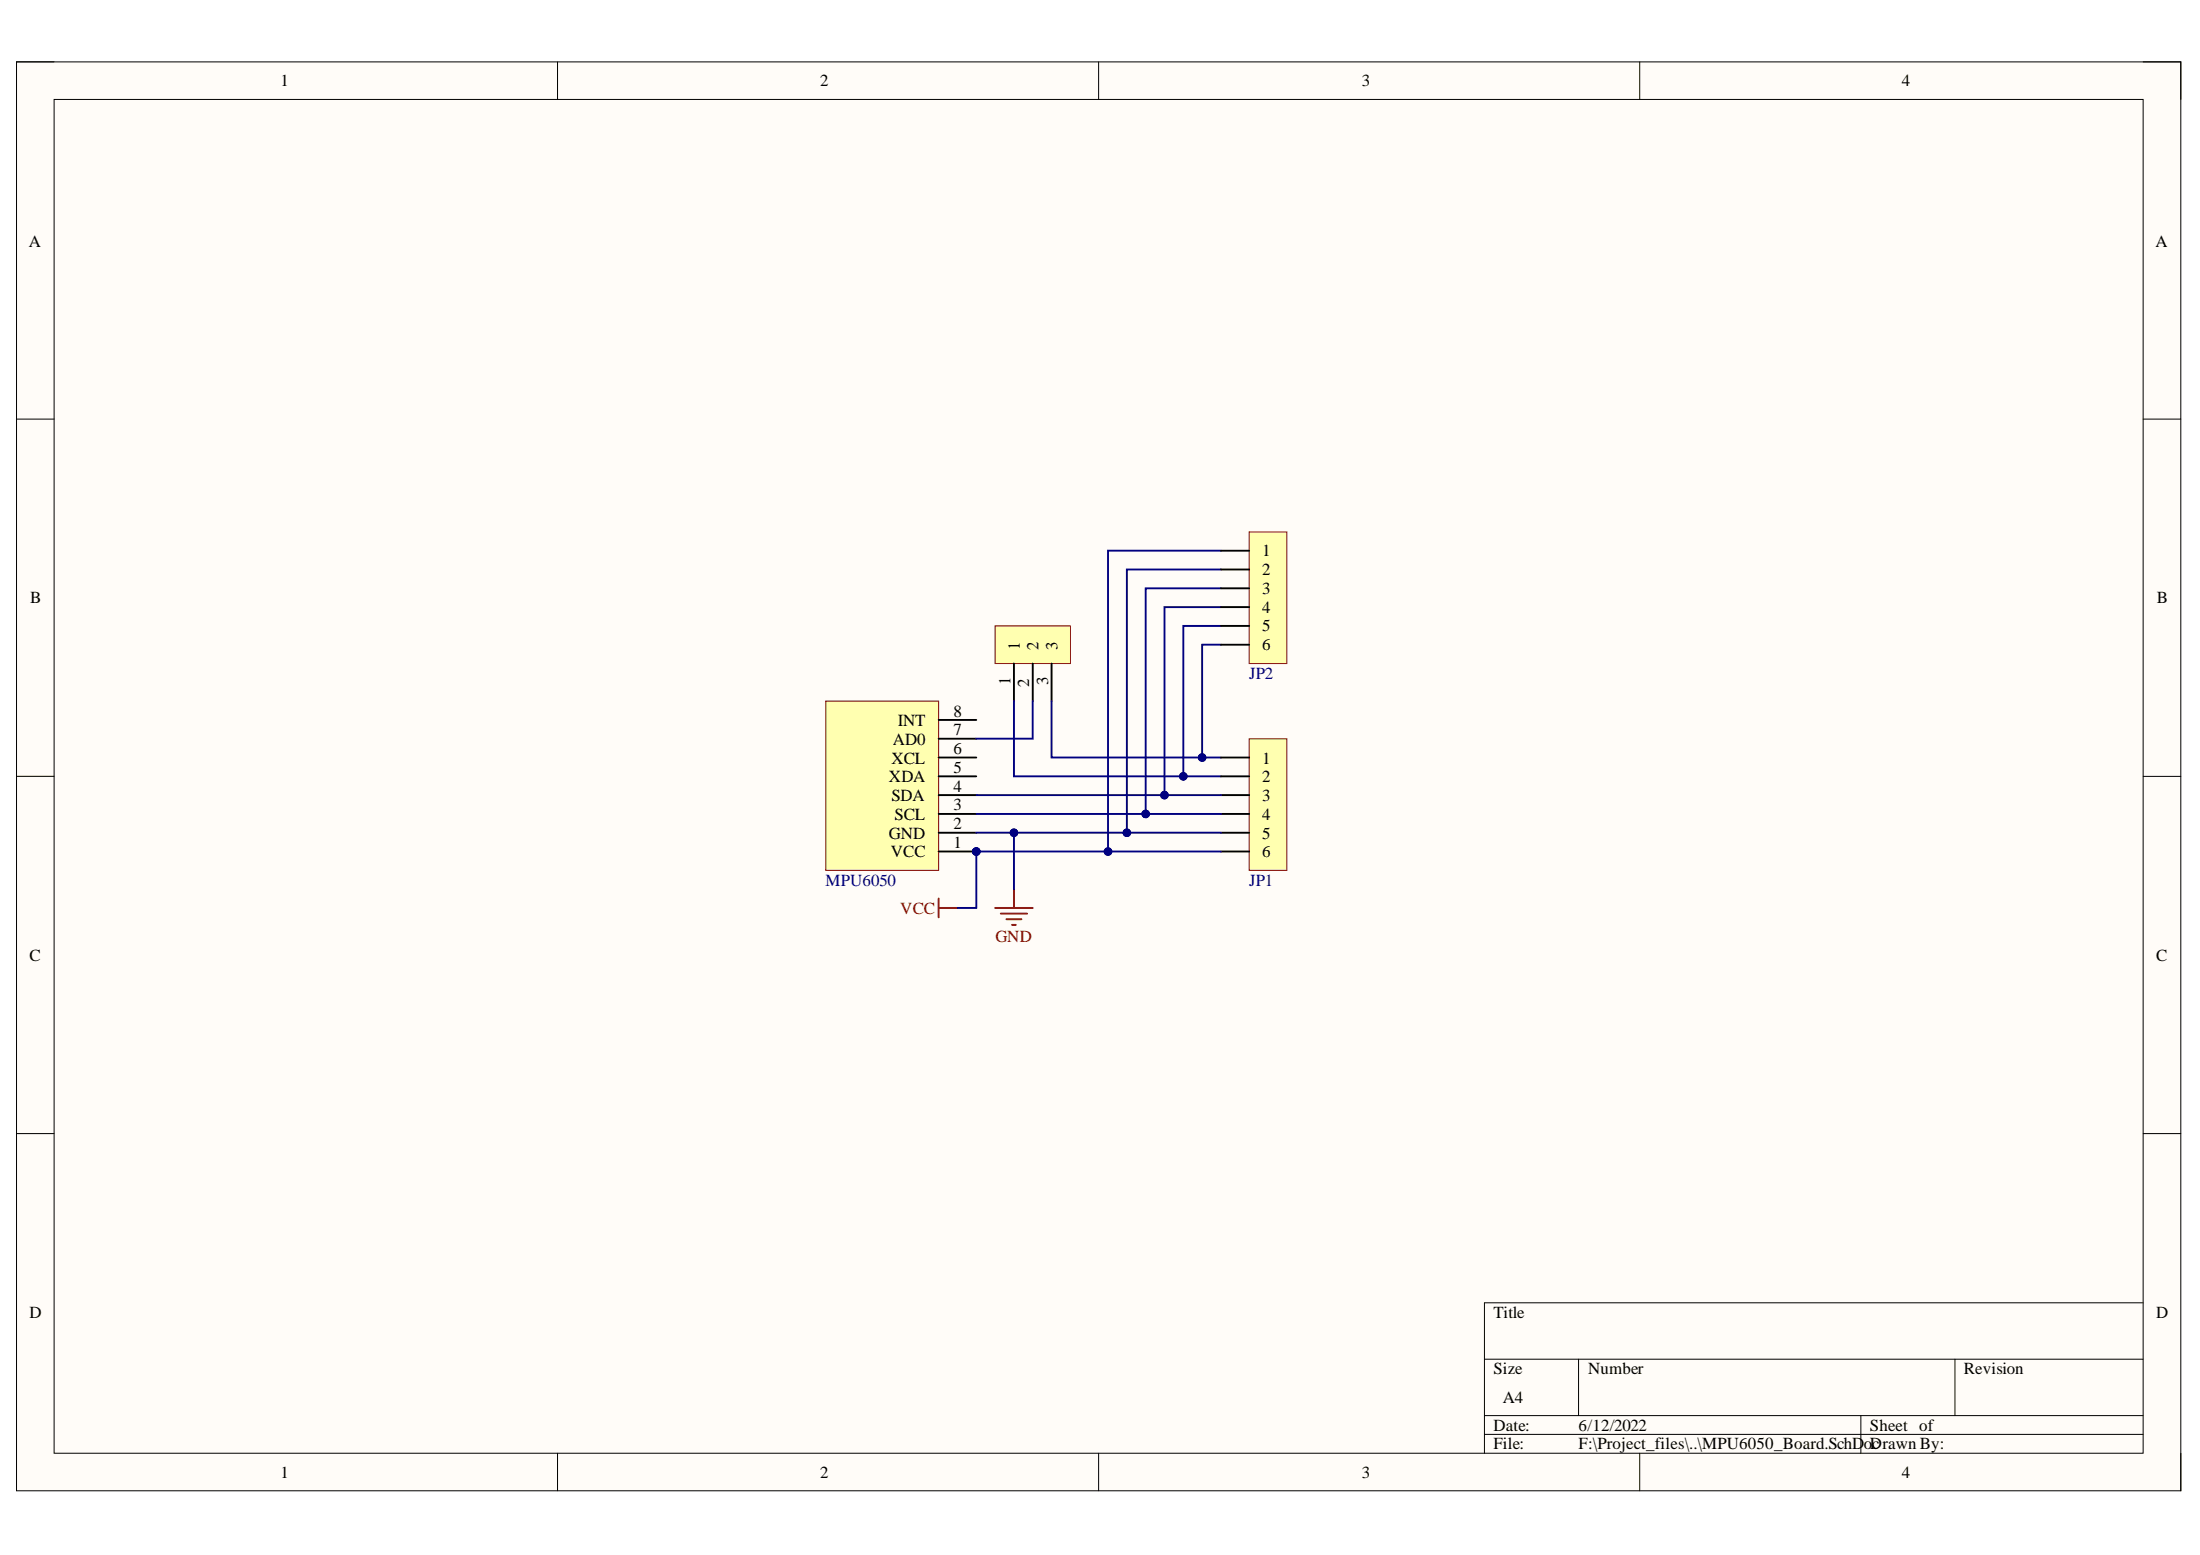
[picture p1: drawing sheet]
<svg xmlns="http://www.w3.org/2000/svg" width="297mm" height="210mm" viewBox="0 0 297 210" stroke-linecap="round" stroke-linejoin="round" font-family="sans-serif">
<path d="M2.2 8.4h292.2v192.8h-292.2z" fill-rule="evenodd" fill="#fffcf8"/>
<path d="M2.2 8.4h292.2v192.8h-292.2z" fill="none" stroke="#000" stroke-width=".14"/>
<path d="M7.3 13.4h282.1v182.8h-282.1z" fill-rule="evenodd" fill="#fffcf8"/>
<g fill="none" stroke="#000" stroke-width=".14">
<path d="M2.2 8.3h5.1M7.3 13.4h282.1v182.8h-282.1zM75.3 8.3v5.1M148.3 8.3v5.1M221.4 8.4v5M289.4 8.4h5v5M2.2 56.6h5.1M289.4 56.6h5M2.2 104.8h5.1M289.4 104.8h5M2.2 153h5.1M289.4 153h5"/>
<path d="M289.4 175.9h-89v20.3M75.3 196.2v5M148.3 196.2v5M200.4 183.5h89M200.4 191.1h89M200.4 193.6h89M213.1 183.5v7.6M221.4 196.2v5M251.2 191.1v5.1M264 183.5v7.6M294.4 196.2v5"/>
</g>
<path d="M134.4 84.5h10.1v5.1h-10.1z" fill-rule="evenodd" fill="#ffffb0"/>
<path d="M134.4 84.5h10.1v5.1h-10.1z" fill="none" stroke="#800000" stroke-width=".14"/>
<path d="M136.9 89.6v5M139.4 89.6v5M142 89.6v5" fill="none" stroke="#000" stroke-width=".25"/>
<circle cx="131.8" cy="114.9" r=".51" fill="#000080"/>
<circle cx="131.8" cy="114.9" r=".51" fill="none" stroke="#000080" stroke-width=".14"/>
<path d="M111.5 94.6h15.2v22.9h-15.2z" fill-rule="evenodd" fill="#ffffb0"/>
<path d="M111.5 94.6h15.2v22.9h-15.2z" fill="none" stroke="#800000" stroke-width=".14"/>
<path d="M126.7 114.9h5.1" fill="none" stroke="#000" stroke-width=".25"/>
<circle cx="131.8" cy="114.9" r=".51" fill="#000080"/>
<circle cx="131.8" cy="114.9" r=".51" fill="none" stroke="#000080" stroke-width=".14"/>
<path d="M126.7 99.7h5.1M126.7 97.2h5.1M126.7 112.4h5.1M126.7 109.9h5.1M126.7 107.3h5.1M126.7 104.8h5.1M126.7 102.3h5.1" fill="none" stroke="#000" stroke-width=".25"/>
<path d="M164.8 87h-2.5v15.3h2.5" fill="none" stroke="#000080" stroke-width=".25"/>
<circle cx="162.3" cy="102.3" r=".51" fill="#000080"/>
<circle cx="162.3" cy="102.3" r=".51" fill="none" stroke="#000080" stroke-width=".14"/>
<path d="M164.8 84.5h-5v20.3h5" fill="none" stroke="#000080" stroke-width=".25"/>
<circle cx="159.8" cy="104.8" r=".51" fill="#000080"/>
<circle cx="159.8" cy="104.8" r=".51" fill="none" stroke="#000080" stroke-width=".14"/>
<path d="M164.8 82h-7.6v25.3" fill="none" stroke="#000080" stroke-width=".25"/>
<circle cx="157.2" cy="107.3" r=".51" fill="#000080"/>
<circle cx="157.2" cy="107.3" r=".51" fill="none" stroke="#000080" stroke-width=".14"/>
<path d="M164.8 79.4h-10.1v30.5" fill="none" stroke="#000080" stroke-width=".25"/>
<circle cx="154.7" cy="109.9" r=".51" fill="#000080"/>
<circle cx="154.7" cy="109.9" r=".51" fill="none" stroke="#000080" stroke-width=".14"/>
<path d="M164.8 76.9h-12.7v35.5" fill="none" stroke="#000080" stroke-width=".25"/>
<circle cx="152.1" cy="112.4" r=".51" fill="#000080"/>
<circle cx="152.1" cy="112.4" r=".51" fill="none" stroke="#000080" stroke-width=".14"/>
<path d="M164.8 74.3h-15.2v40.6" fill="none" stroke="#000080" stroke-width=".25"/>
<circle cx="149.6" cy="114.9" r=".51" fill="#000080"/>
<circle cx="149.6" cy="114.9" r=".51" fill="none" stroke="#000080" stroke-width=".14"/>
<path d="M136.9 94.6v10.2h22.9M139.4 94.6v5.1h-7.6" fill="none" stroke="#000080" stroke-width=".25"/>
<circle cx="159.8" cy="104.8" r=".51" fill="#000080"/>
<circle cx="159.8" cy="104.8" r=".51" fill="none" stroke="#000080" stroke-width=".14"/>
<path d="M142 94.6v7.7h20.3" fill="none" stroke="#000080" stroke-width=".25"/>
<circle cx="162.3" cy="102.3" r=".51" fill="#000080"/>
<circle cx="162.3" cy="102.3" r=".51" fill="none" stroke="#000080" stroke-width=".14"/>
<path d="M168.7 71.8h5.1v17.8h-5.1z" fill-rule="evenodd" fill="#ffffb0"/>
<path d="M168.7 71.8h5.1v17.8h-5.1z" fill="none" stroke="#800000" stroke-width=".14"/>
<path d="M164.8 74.3h3.9M164.8 76.9h3.9M164.8 79.4h3.9M164.8 82h3.9M164.8 84.5h3.9M164.8 87h3.9" fill="none" stroke="#000" stroke-width=".25"/>
<path d="M168.7 99.7h5.1v17.8h-5.1z" fill-rule="evenodd" fill="#ffffb0"/>
<path d="M168.7 99.7h5.1v17.8h-5.1z" fill="none" stroke="#800000" stroke-width=".14"/>
<path d="M164.8 102.3h3.9M164.8 104.8h3.9M164.8 107.3h3.9M164.8 109.9h3.9M164.8 112.4h3.9M164.8 114.9h3.9" fill="none" stroke="#000" stroke-width=".25"/>
<path d="M126.7 122.6h2.6M126.7 121.3v2.5M134.4 122.6h5M135.1 123.3h3.6M135.9 124.1h2M136.6 124.8h.6M136.9 120v2.6" fill="none" stroke="#800000" stroke-width=".25"/>
<path d="M136.9 112.4v7.6" fill="none" stroke="#000080" stroke-width=".25"/>
<circle cx="136.9" cy="112.4" r=".51" fill="#000080"/>
<circle cx="136.9" cy="112.4" r=".51" fill="none" stroke="#000080" stroke-width=".14"/>
<path d="M164.8 114.9h-33v7.7h-2.5" fill="none" stroke="#000080" stroke-width=".25"/>
<circle cx="131.8" cy="114.9" r=".51" fill="#000080"/>
<circle cx="131.8" cy="114.9" r=".51" fill="none" stroke="#000080" stroke-width=".14"/>
<circle cx="149.6" cy="114.9" r=".51" fill="#000080"/>
<circle cx="149.6" cy="114.9" r=".51" fill="none" stroke="#000080" stroke-width=".14"/>
<path d="M131.8 112.4h33" fill="none" stroke="#000080" stroke-width=".25"/>
<circle cx="152.1" cy="112.4" r=".51" fill="#000080"/>
<circle cx="152.1" cy="112.4" r=".51" fill="none" stroke="#000080" stroke-width=".14"/>
<circle cx="136.9" cy="112.4" r=".51" fill="#000080"/>
<circle cx="136.9" cy="112.4" r=".51" fill="none" stroke="#000080" stroke-width=".14"/>
<path d="M131.8 109.9h33" fill="none" stroke="#000080" stroke-width=".25"/>
<circle cx="154.7" cy="109.9" r=".51" fill="#000080"/>
<circle cx="154.7" cy="109.9" r=".51" fill="none" stroke="#000080" stroke-width=".14"/>
<path d="M131.8 107.3h33" fill="none" stroke="#000080" stroke-width=".25"/>
<circle cx="157.2" cy="107.3" r=".51" fill="#000080"/>
<circle cx="157.2" cy="107.3" r=".51" fill="none" stroke="#000080" stroke-width=".14"/>
<g font-size="2.3">
<text x="37.9" y="11.7">1</text>
<text x="110.7" y="11.7">2</text>
<text x="183.9" y="11.7">3</text>
<text x="256.8" y="11.7">4</text>
<text x="3.9" y="33.3">A</text>
<text x="291" y="33.3">A</text>
<text x="170.4" y="75.1">1</text>
<text x="170.4" y="77.6">2</text>
<text x="4.1" y="81.4">B</text>
<text x="170.4" y="80.2">3</text>
<text x="170.4" y="82.7">4</text>
<text x="291.2" y="81.4">B</text>
<text x="137.7" y="87.8" transform="rotate(-90 137.7 87.8)">1</text>
<text x="140.2" y="87.8" transform="rotate(-90 140.2 87.8)">2</text>
<text x="142.8" y="87.8" transform="rotate(-90 142.8 87.8)">3</text>
<text x="170.4" y="85.2">5</text>
<text x="170.4" y="87.8">6</text>
<text x="136.4" y="92.4" transform="rotate(-90 136.4 92.4)">1</text>
<text x="139" y="92.7" transform="rotate(-90 139 92.7)">2</text>
<text x="141.5" y="92.5" transform="rotate(-90 141.5 92.5)">3</text>
<text x="120.5" y="100.5">AD0</text>
<text x="121.2" y="98">INT</text>
<text x="128.7" y="101.8">6</text>
<text x="128.7" y="99.3">7</text>
<text x="128.7" y="96.7">8</text>
<text x="120" y="105.6">XDA</text>
<text x="120.4" y="103.1">XCL</text>
<text x="128.7" y="106.9">4</text>
<text x="128.7" y="104.3">5</text>
<text x="170.4" y="103.1">1</text>
<text x="170.4" y="105.6">2</text>
<text x="120" y="113.2">GND</text>
<text x="120.4" y="108.1">SDA</text>
<text x="120.8" y="110.7">SCL</text>
<text x="128.7" y="111.9">2</text>
<text x="128.7" y="109.4">3</text>
<text x="170.4" y="108.1">3</text>
<text x="170.4" y="110.7">4</text>
<text x="170.4" y="113.2">5</text>
<text x="120.3" y="115.7">VCC</text>
<text x="128.7" y="114.5">1</text>
<text x="170.4" y="115.7">6</text>
<text x="4" y="129.7">C</text>
<text x="291.1" y="129.7">C</text>
<text x="4" y="177.9">D</text>
<text x="201.6" y="177.9">Title</text>
<text x="291.1" y="177.9">D</text>
<text x="201.6" y="185.5">Size</text>
<text x="214.4" y="185.5">Number</text>
<text x="265.2" y="185.5">Revision</text>
<text x="202.9" y="189.3">A4</text>
<text x="201.6" y="193.1">Date:</text>
<text x="201.6" y="195.7">File:</text>
<text x="213.1" y="193.1">6/12/2022</text>
<text x="213.1" y="195.7">F:\Project_files\..\MPU6050_Board.SchD</text>
<text x="251.7" y="195.7">oDrawn By:</text>
<text x="252.5" y="193.1">Sheet of</text>
<text x="252.8" y="195.7">c</text>
<text x="37.9" y="199.5">1</text>
<text x="110.7" y="199.5">2</text>
<text x="183.9" y="199.5">3</text>
<text x="256.8" y="199.5">4</text>
</g>
<g font-size="2.3" fill="#000080">
<text x="168.7" y="91.7">JP2</text>
<text x="111.5" y="119.5">MPU6050</text>
<text x="168.7" y="119.5">JP1</text>
</g>
<g font-size="2.3" fill="#800000">
<text x="121.5" y="123.3">VCC</text>
<text x="134.4" y="127.1">GND</text>
</g>
</svg>
